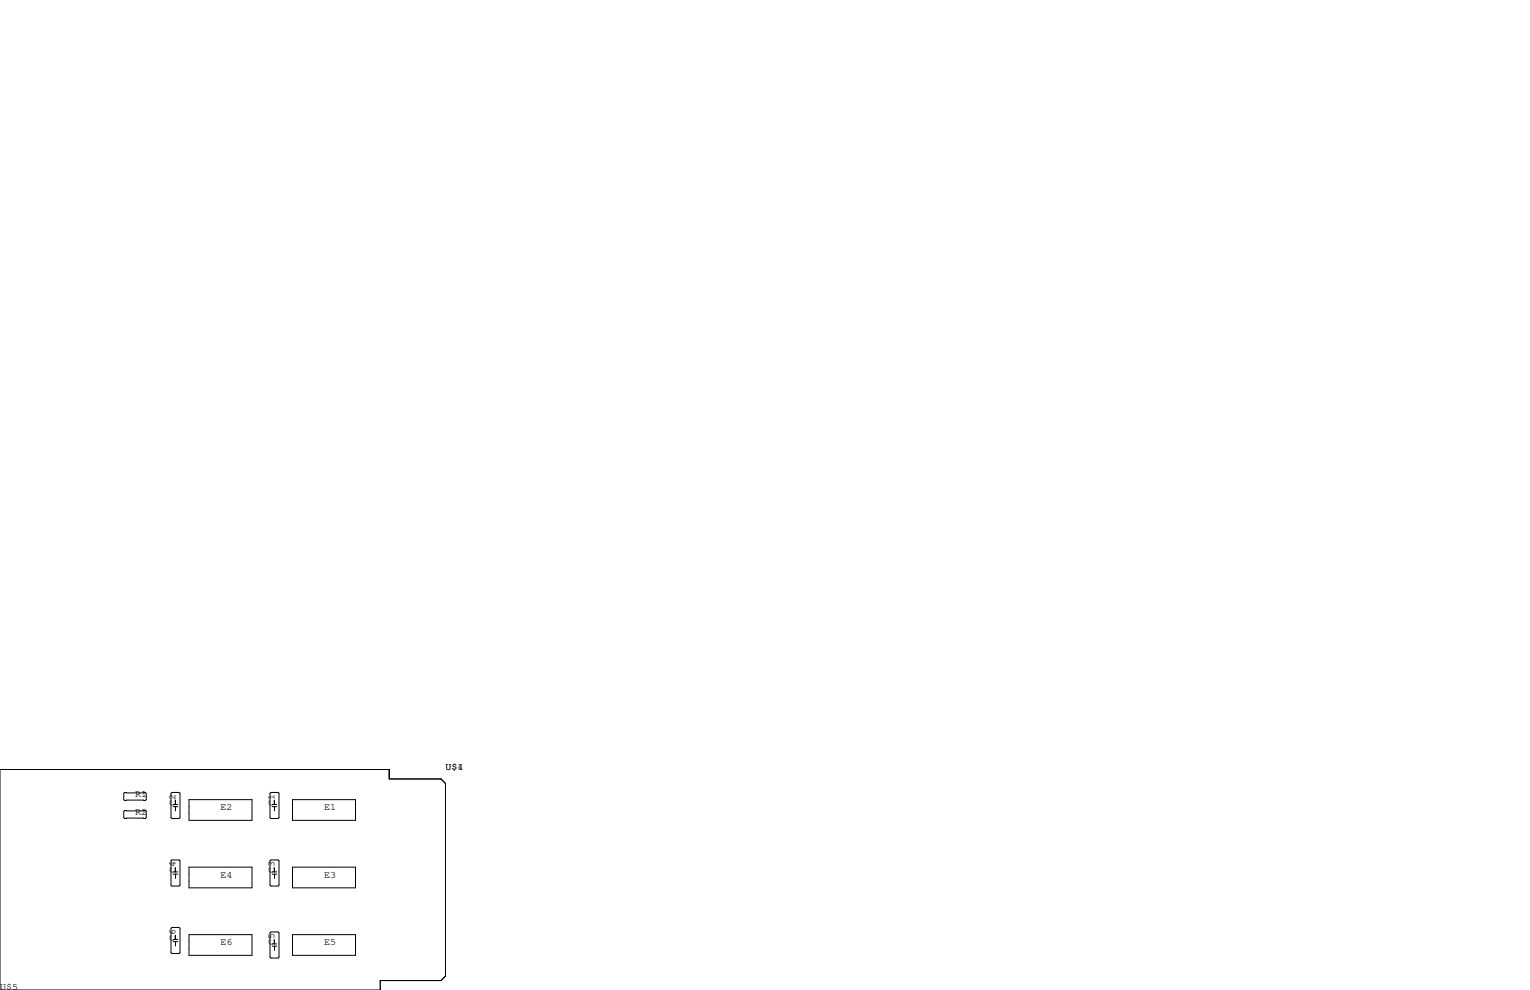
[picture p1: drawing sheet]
<svg xmlns="http://www.w3.org/2000/svg" width="432mm" height="279mm" viewBox="0 0 432 279" stroke-linecap="round" stroke-linejoin="round" font-family="sans-serif">
<g fill="none" stroke="#000" stroke-width=".28">
<path d="M0 217.2h109.9v2.6h14.6l1.2 1.3v54.4l-1.2 1.2h-17.2v2.7h-107.3zM35.2 223.6h5.8l.3 .3v1.8l-.3 .2h-5.8l-.3-.2v-1.8zM35.2 228.7h5.8l.3 .3v1.8l-.3 .2h-5.8l-.3-.2v-1.8zM48.5 223.6h2l.3 .3v6.9l-.3 .2h-2l-.2-.2v-6.9zM48.9 227h1.3M48.9 227.7h1.3M49.5 225.8v1.2M49.5 227.7v1.2M53.3 225.7h17.8v5.8h-17.8zM76.5 223.6h2l.2 .3v6.9l-.2 .2h-2l-.3-.2v-6.9zM76.8 227h1.3M76.8 227.7h1.3"/>
<path d="M77.5 225.8v1.2M77.5 227.7v1.2M82.6 225.7h17.7v5.8h-17.7zM48.5 242.7h2l.3 .3v6.8l-.3 .3h-2l-.2-.3v-6.8zM48.9 246.1h1.3M48.9 246.7h1.3M49.5 244.9v1.2M49.5 246.7v1.2M53.3 244.7h17.8v5.9h-17.8zM76.5 242.7h2l.2 .3v6.8l-.2 .3h-2l-.3-.3v-6.8zM76.8 246.1h1.3M76.8 246.7h1.3"/>
<path d="M77.5 244.9v1.2M77.5 246.7v1.2M82.6 244.7h17.7v5.9h-17.7zM48.3 262l.2-.3h2l.3 .3v6.9l-.3 .2h-2l-.2-.2zM48.9 265.1h1.3M48.9 265.8h1.3M49.5 263.9v1.2M49.5 265.8v1.2M53.3 263.8h17.8v5.8h-17.8zM76.2 263.3l.3-.3h2l.2 .3v6.8l-.2 .3h-2l-.3-.3zM76.8 266.4h1.3M76.8 267h1.3"/>
<path d="M77.5 265.2v1.2M77.5 267v1.2M82.6 263.8h17.7v5.8h-17.7z"/>
</g>
<g font-size="2.8">
<text x="125.7" y="217.2">U$1</text>
<text x="129.1" y="217.2">4</text>
<text x="38.1" y="224.8">R1</text>
<text x="49.5" y="227.3" transform="rotate(-90 49.5 227.3)">C2</text>
<text x="77.5" y="227.3" transform="rotate(-90 77.5 227.3)">C1</text>
<text x="38.1" y="229.9">R2</text>
<text x="62.2" y="228.6">E2</text>
<text x="91.4" y="228.6">E1</text>
<text x="49.5" y="246.4" transform="rotate(-90 49.5 246.4)">C4</text>
<text x="62.2" y="247.6">E4</text>
<text x="77.5" y="246.4" transform="rotate(-90 77.5 246.4)">C3</text>
<text x="91.4" y="247.6">E3</text>
<text x="49.5" y="265.4" transform="rotate(-90 49.5 265.4)">C6</text>
<text x="62.2" y="266.7">E6</text>
<text x="77.5" y="266.7" transform="rotate(-90 77.5 266.7)">C5</text>
<text x="91.4" y="266.7">E5</text>
<text x="0" y="279.4">U$5</text>
</g>
</svg>
